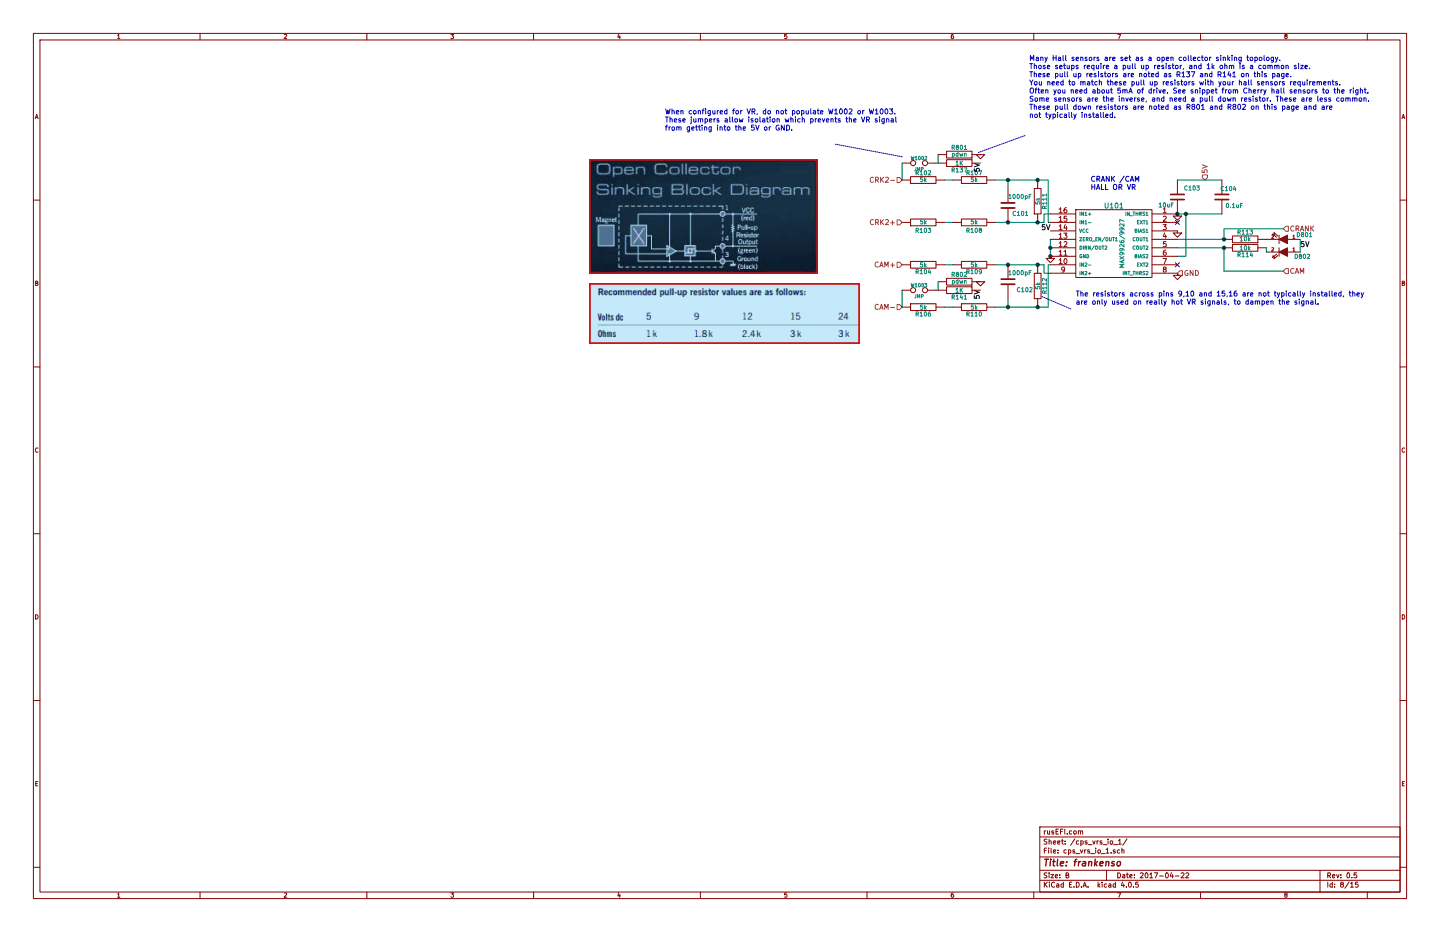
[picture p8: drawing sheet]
EESchema Schematic File Version 2
LIBS:KICAD_Older_Version
LIBS:power
LIBS:device
LIBS:transistors
LIBS:conn
LIBS:linear
LIBS:regul
LIBS:74xx
LIBS:cmos4000
LIBS:adc-dac
LIBS:memory
LIBS:xilinx
LIBS:microcontrollers
LIBS:dsp
LIBS:microchip
LIBS:analog_switches
LIBS:motorola
LIBS:texas
LIBS:intel
LIBS:audio
LIBS:interface
LIBS:digital-audio
LIBS:philips
LIBS:display
LIBS:cypress
LIBS:siliconi
LIBS:opto
LIBS:atmel
LIBS:contrib
LIBS:valves
LIBS:176122-6
LIBS:art-electro-conn
LIBS:art-electro-conn_2
LIBS:art-electro-ic
LIBS:art-electro-max
LIBS:art-electro-power
LIBS:LMV324IDR
LIBS:logo
LIBS:logo_flipped
LIBS:MAX9926-9927
LIBS:max9939
LIBS:max31855
LIBS:stm32
LIBS:tc4427
LIBS:lm2596
LIBS:mos_p_numbered-pins
LIBS:rn-41
LIBS:skqucaa010_joystick
LIBS:itead_hc-0X_bluetooth
LIBS:joystick_SKRHAAE010
LIBS:STM32F407IGT6
LIBS:slc_oem
LIBS:mos_n_numbered-pins
LIBS:crystal(mc306)
LIBS:pololu_a4988
LIBS:Pololu_DRV8880
LIBS:frankenso-cache
EELAYER 25 0
EELAYER END
$Descr B 17000 11000
encoding utf-8
Sheet 8 15
Title "frankenso"
Date "2017-04-22"
Rev "0.5"
Comp "rusEFI.com"
Comment1 ""
Comment2 ""
Comment3 ""
Comment4 ""
$EndDescr
Connection ~ 14450 2925
Connection ~ 14450 2825
Wire Wire Line
	14450 2925 14450 3200
Wire Wire Line
	15150 2700 14450 2700
Wire Wire Line
	14450 2700 14450 2825
Wire Wire Line
	13900 2125 14425 2125
Wire Wire Line
	13900 2525 14425 2525
Connection ~ 11900 3125
Wire Wire Line
	14450 2925 13900 2925
Connection ~ 12250 3125
Connection ~ 12250 2625
Connection ~ 11900 3625
Wire Wire Line
	11900 3625 11900 3525
Connection ~ 12250 2125
Wire Wire Line
	11250 3625 11150 3625
Wire Wire Line
	11250 2625 11150 2625
Connection ~ 13900 2525
Wire Wire Line
	13900 3225 13900 3250
Connection ~ 12400 3025
Connection ~ 12400 2925
Wire Wire Line
	12400 2825 12400 3050
Connection ~ 11900 2625
Wire Wire Line
	14450 2825 13900 2825
Wire Wire Line
	13900 2725 13900 2750
Wire Wire Line
	11250 2125 11150 2125
Wire Wire Line
	11250 3125 11150 3125
Wire Wire Line
	11900 2125 11900 2225
Connection ~ 11900 2125
Connection ~ 12250 3625
Wire Wire Line
	13900 2525 13900 2550
Wire Wire Line
	14450 3200 15150 3200
$Comp
L C C104
U 1 1
P 14425 2325
F 0 "C104" H 14250 2425 50  0000 L CNN
F 1 "0.1uF" H 14175 2225 50  0000 L CNN
F 2 "SM0805" V 780 3300 60  0001 C CNN
F 3 "" H 14425 2325 60  0001 C CNN
F 4 "AVX,08055C104KAT2A" V 780 3300 60  0001 C CNN "MFG,MFG#"
F 5 "DIGI,478-1395-1-ND" V 780 3300 60  0001 C CNN "VEND1,VEND1#"
	1    14425 2325
	-1   0    0    -1  
$EndComp
Text Label 15350 2925 0    60   ~ 0
5V
Text Label 12400 2725 2    60   ~ 0
5V
Text Notes 12700 3700 0    60   ~ 0
The resistors across pins 9,10 and 15,16 are not typically installed, they \nare only used on really hot VR signals, to dampen the signal.\n\n
NoConn ~ 13900 3125
NoConn ~ 13900 2625
$Comp
L R R107
U 1 1
P 11500 2125
F 0 "R107" V 11580 2125 50  0000 C CNN
F 1 "5k" V 11500 2125 50  0000 C CNN
F 2 "SM0805" V 530 3600 60  0001 C CNN
F 3 "" H 11500 2125 60  0001 C CNN
F 4 "STACKPOLE,RNCP0805FTD4K99" V 530 3600 60  0001 C CNN "MFG,MFG#"
F 5 "DIGI,RNCP0805FTD4K99CT-ND" V 530 3600 60  0001 C CNN "VEND1,VEND1#"
	1    11500 2125
	0    -1   -1   0   
$EndComp
$Comp
L R R102
U 1 1
P 10900 2125
F 0 "R102" V 10980 2125 50  0000 C CNN
F 1 "5k" V 10900 2125 50  0000 C CNN
F 2 "SM0805" V 530 3600 60  0001 C CNN
F 3 "" H 10900 2125 60  0001 C CNN
F 4 "STACKPOLE,RNCP0805FTD4K99" V 530 3600 60  0001 C CNN "MFG,MFG#"
F 5 "DIGI,RNCP0805FTD4K99CT-ND" V 530 3600 60  0001 C CNN "VEND1,VEND1#"
	1    10900 2125
	0    -1   -1   0   
$EndComp
$Comp
L R R103
U 1 1
P 10900 2625
F 0 "R103" V 10800 2625 50  0000 C CNN
F 1 "5k" V 10900 2625 50  0000 C CNN
F 2 "SM0805" V 530 3600 60  0001 C CNN
F 3 "" H 10900 2625 60  0001 C CNN
F 4 "STACKPOLE,RNCP0805FTD4K99" V 530 3600 60  0001 C CNN "MFG,MFG#"
F 5 "DIGI,RNCP0805FTD4K99CT-ND" V 530 3600 60  0001 C CNN "VEND1,VEND1#"
	1    10900 2625
	0    -1   -1   0   
$EndComp
$Comp
L R R108
U 1 1
P 11500 2625
F 0 "R108" V 11400 2625 50  0000 C CNN
F 1 "5k" V 11500 2625 50  0000 C CNN
F 2 "SM0805" V 530 3600 60  0001 C CNN
F 3 "" H 11500 2625 60  0001 C CNN
F 4 "STACKPOLE,RNCP0805FTD4K99" V 530 3600 60  0001 C CNN "MFG,MFG#"
F 5 "DIGI,RNCP0805FTD4K99CT-ND" V 530 3600 60  0001 C CNN "VEND1,VEND1#"
	1    11500 2625
	0    -1   -1   0   
$EndComp
$Comp
L R R106
U 1 1
P 10900 3625
F 0 "R106" V 10980 3625 50  0000 C CNN
F 1 "5k" V 10900 3625 50  0000 C CNN
F 2 "SM0805" V 530 3600 60  0001 C CNN
F 3 "" H 10900 3625 60  0001 C CNN
F 4 "STACKPOLE,RNCP0805FTD4K99" V 530 3600 60  0001 C CNN "MFG,MFG#"
F 5 "DIGI,RNCP0805FTD4K99CT-ND" V 530 3600 60  0001 C CNN "VEND1,VEND1#"
	1    10900 3625
	0    -1   1    0   
$EndComp
$Comp
L R R104
U 1 1
P 10900 3125
F 0 "R104" V 10980 3125 50  0000 C CNN
F 1 "5k" V 10900 3125 50  0000 C CNN
F 2 "SM0805" V 530 3600 60  0001 C CNN
F 3 "" H 10900 3125 60  0001 C CNN
F 4 "STACKPOLE,RNCP0805FTD4K99" V 530 3600 60  0001 C CNN "MFG,MFG#"
F 5 "DIGI,RNCP0805FTD4K99CT-ND" V 530 3600 60  0001 C CNN "VEND1,VEND1#"
	1    10900 3125
	0    -1   1    0   
$EndComp
$Comp
L R R109
U 1 1
P 11500 3125
F 0 "R109" V 11580 3125 50  0000 C CNN
F 1 "5k" V 11500 3125 50  0000 C CNN
F 2 "SM0805" V 530 3600 60  0001 C CNN
F 3 "" H 11500 3125 60  0001 C CNN
F 4 "STACKPOLE,RNCP0805FTD4K99" V 530 3600 60  0001 C CNN "MFG,MFG#"
F 5 "DIGI,RNCP0805FTD4K99CT-ND" V 530 3600 60  0001 C CNN "VEND1,VEND1#"
	1    11500 3125
	0    -1   1    0   
$EndComp
$Comp
L R R110
U 1 1
P 11500 3625
F 0 "R110" V 11580 3625 50  0000 C CNN
F 1 "5k" V 11500 3625 50  0000 C CNN
F 2 "SM0805" V 530 3600 60  0001 C CNN
F 3 "" H 11500 3625 60  0001 C CNN
F 4 "STACKPOLE,RNCP0805FTD4K99" V 530 3600 60  0001 C CNN "MFG,MFG#"
F 5 "DIGI,RNCP0805FTD4K99CT-ND" V 530 3600 60  0001 C CNN "VEND1,VEND1#"
	1    11500 3625
	0    -1   1    0   
$EndComp
$Comp
L R R111
U 1 1
P 12250 2375
F 0 "R111" V 12330 2375 50  0000 C CNN
F 1 "5k" V 12250 2375 50  0000 C CNN
F 2 "SM0805" V 530 3600 60  0001 C CNN
F 3 "" H 12250 2375 60  0001 C CNN
F 4 "STACKPOLE,RNCP0805FTD4K99" V 530 3600 60  0001 C CNN "MFG,MFG#"
F 5 "DIGI,RNCP0805FTD4K99CT-ND" V 530 3600 60  0001 C CNN "VEND1,VEND1#"
	1    12250 2375
	1    0    0    1   
$EndComp
$Comp
L R R112
U 1 1
P 12250 3375
F 0 "R112" V 12330 3375 50  0000 C CNN
F 1 "5k" V 12250 3375 50  0000 C CNN
F 2 "SM0805" V 530 3600 60  0001 C CNN
F 3 "" H 12250 3375 60  0001 C CNN
F 4 "STACKPOLE,RNCP0805FTD4K99" V 530 3600 60  0001 C CNN "MFG,MFG#"
F 5 "DIGI,RNCP0805FTD4K99CT-ND" V 530 3600 60  0001 C CNN "VEND1,VEND1#"
	1    12250 3375
	1    0    0    1   
$EndComp
Text Notes 12875 2250 0    60   ~ 0
CRANK /CAM \nHALL OR VR
$Comp
L GND #PWR0109
U 1 1
P 13900 2550
F 0 "#PWR0109" H 13900 2550 30  0001 C CNN
F 1 "GND" H 13900 2480 30  0001 C CNN
F 2 "" H 13900 2550 60  0001 C CNN
F 3 "" H 13900 2550 60  0001 C CNN
	1    13900 2550
	-1   0    0    -1  
$EndComp
$Comp
L GND #PWR0110
U 1 1
P 13900 3250
F 0 "#PWR0110" H 13900 3250 30  0001 C CNN
F 1 "GND" H 13900 3180 30  0001 C CNN
F 2 "" H 13900 3250 60  0001 C CNN
F 3 "" H 13900 3250 60  0001 C CNN
	1    13900 3250
	-1   0    0    -1  
$EndComp
$Comp
L GND #PWR0111
U 1 1
P 13900 2750
F 0 "#PWR0111" H 13900 2750 30  0001 C CNN
F 1 "GND" H 13900 2680 30  0001 C CNN
F 2 "" H 13900 2750 60  0001 C CNN
F 3 "" H 13900 2750 60  0001 C CNN
	1    13900 2750
	-1   0    0    -1  
$EndComp
$Comp
L MAX9926/9927 U101
U 1 1
P 13150 2875
F 0 "U101" H 13150 3325 60  0000 C CNN
F 1 "MAX9926/9927" V 13050 2875 50  0000 C CNN
F 2 "maxim-10-QSOP16" H 13150 2875 60  0001 C CNN
F 3 "" H 13150 2875 60  0001 C CNN
F 4 "maxim,MAX9926UAEE+" V 16380 4425 60  0001 C CNN "MFG,MFG#"
F 5 "DIGI,MAX9926UAEE+-ND" V 16380 4425 60  0001 C CNN "VEND1,VEND1#"
F 6 "mouser,700-MAX9926UAEE" V 16380 4425 60  0001 C CNN "VEND2,VEND2#"
F 7 "--" V 16380 4425 60  0001 C CNN "Field6"
F 8 "-" V 16380 4425 60  0001 C CNN "Field7"
F 9 "other,more,stuff" V 16380 4425 60  0001 C CNN "Field8"
	1    13150 2875
	-1   0    0    -1  
$EndComp
$Comp
L R R114
U 1 1
P 14700 2925
F 0 "R114" V 14780 2925 50  0000 C CNN
F 1 "10k" V 14700 2925 50  0000 C CNN
F 2 "SM0805" V 780 3300 60  0001 C CNN
F 3 "" H 14700 2925 60  0001 C CNN
F 4 "BOURNS,CR0805-FX-1002ELF" V 780 3300 60  0001 C CNN "MFG,MFG#"
F 5 "DIGI,CR0805-FX-1002ELFCT-ND" V 780 3300 60  0001 C CNN "VEND1,VEND1#"
	1    14700 2925
	0    -1   1    0   
$EndComp
$Comp
L C C102
U 1 1
P 11900 3325
F 0 "C102" H 12000 3425 50  0000 L CNN
F 1 "1000pF" H 11900 3225 50  0000 L CNN
F 2 "SM0805" V 530 3600 60  0001 C CNN
F 3 "" H 11900 3325 60  0001 C CNN
F 4 "AVX,08052C102KAT2A " V 530 3600 60  0001 C CNN "MFG,MFG#"
F 5 "DIGI,478-1339-1-ND" V 530 3600 60  0001 C CNN "VEND1,VEND1#"
	1    11900 3325
	1    0    0    1   
$EndComp
$Comp
L C C103
U 1 1
P 13900 2325
F 0 "C103" H 13975 2225 50  0000 L CNN
F 1 "10uF" H 13675 2425 50  0000 L CNN
F 2 "SM0805" V 12255 4125 60  0001 C CNN
F 3 "" H 13900 2325 60  0001 C CNN
F 4 "Murata,GRM21BR71A106KE51L" V 12255 4125 60  0001 C CNN "MFG,MFG#"
F 5 "DIGI,490-3905-1-ND" V 12255 4125 60  0001 C CNN "VEND1,VEND1#"
F 6 "10V" V 12255 4125 60  0001 C CNN "V"
F 7 "10%" V 12255 4125 60  0001 C CNN "tolerance"
F 8 "multi layer ceramic" V 12255 4125 60  0001 C CNN "construct"
F 9 "other,more,stuff" V 12255 4125 60  0001 C CNN "misc"
	1    13900 2325
	1    0    0    1   
$EndComp
$Comp
L GND #PWR0112
U 1 1
P 12400 3050
F 0 "#PWR0112" H 12400 3050 30  0001 C CNN
F 1 "GND" H 12400 2980 30  0001 C CNN
F 2 "" H 12400 3050 60  0001 C CNN
F 3 "" H 12400 3050 60  0001 C CNN
	1    12400 3050
	-1   0    0    -1  
$EndComp
$Comp
L C C101
U 1 1
P 11900 2425
F 0 "C101" H 11950 2525 50  0000 L CNN
F 1 "1000pF" H 11900 2325 50  0000 L CNN
F 2 "SM0805" V 530 3600 60  0001 C CNN
F 3 "" H 11900 2425 60  0001 C CNN
F 4 "AVX,08052C102KAT2A " V 530 3600 60  0001 C CNN "MFG,MFG#"
F 5 "DIGI,478-1339-1-ND" V 530 3600 60  0001 C CNN "VEND1,VEND1#"
	1    11900 2425
	1    0    0    1   
$EndComp
$Comp
L R R113
U 1 1
P 14700 2825
F 0 "R113" V 14780 2825 50  0000 C CNN
F 1 "10k" V 14700 2825 50  0000 C CNN
F 2 "SM0805" V 780 3300 60  0001 C CNN
F 3 "" H 14700 2825 60  0001 C CNN
F 4 "BOURNS,CR0805-FX-1002ELF" V 780 3300 60  0001 C CNN "MFG,MFG#"
F 5 "DIGI,CR0805-FX-1002ELFCT-ND" V 780 3300 60  0001 C CNN "VEND1,VEND1#"
	1    14700 2825
	0    1    -1   0   
$EndComp
Wire Wire Line
	13900 3025 14000 3025
Wire Wire Line
	14000 3025 14000 2525
Connection ~ 14000 2525
Text HLabel 10650 3125 0    60   Input ~ 0
CAM+
Text HLabel 10650 3625 0    60   Input ~ 0
CAM-
Text HLabel 10650 2125 0    60   Input ~ 0
CRK2-
Text HLabel 10650 2625 0    60   Input ~ 0
CRK2+
Text HLabel 13900 3225 2    60   Input ~ 0
GND
Text HLabel 14225 2125 1    60   Input ~ 0
5V
Text HLabel 15150 2700 2    60   Input ~ 0
CRANK
Text HLabel 15150 3200 2    60   Input ~ 0
CAM
Connection ~ -4675 3450
Wire Wire Line
	11050 3425 11075 3425
Wire Wire Line
	11075 1925 11050 1925
Wire Wire Line
	10650 3625 10650 3425
Text Label 11575 1925 3    60   ~ 0
5V
Text Label 11575 3425 3    60   ~ 0
5V
$Comp
L TEST W1003
U 1 1
P 10850 3425
F 0 "W1003" H 10850 3485 40  0000 C CNN
F 1 "JMP" H 10850 3355 40  0000 C CNN
F 2 "SIL-2" H 10850 3425 60  0001 C CNN
F 3 "" H 10850 3425 60  0001 C CNN
F 4 "DNP,DNP" H 10850 3425 60  0001 C CNN "MFG,MFG#"
F 5 "DNP,DNP" H 10850 3425 60  0001 C CNN "VEND1,VEND1#"
	1    10850 3425
	1    0    0    -1  
$EndComp
$Comp
L TEST W1002
U 1 1
P 10850 1925
F 0 "W1002" H 10850 1985 40  0000 C CNN
F 1 "JMP" H 10850 1855 40  0000 C CNN
F 2 "SIL-2" H 10850 1925 60  0001 C CNN
F 3 "" H 10850 1925 60  0001 C CNN
F 4 "DNP,DNP" H 10850 1925 60  0001 C CNN "MFG,MFG#"
F 5 "DNP,DNP" H 10850 1925 60  0001 C CNN "VEND1,VEND1#"
	1    10850 1925
	1    0    0    -1  
$EndComp
$Comp
L R R137
U 1 1
P 11325 1925
F 0 "R137" V 11405 1925 50  0000 C CNN
F 1 "1K" V 11325 1925 50  0000 C CNN
F 2 "SM0805" V 780 3300 60  0001 C CNN
F 3 "" H 11325 1925 60  0001 C CNN
F 4 "Panasonic,ERA-6AEB102V" V 780 3300 60  0001 C CNN "MFG,MFG#"
F 5 "DIGI,P1.0KDACT-ND" V 780 3300 60  0001 C CNN "VEND1,VEND1#"
	1    11325 1925
	0    1    1    0   
$EndComp
$Comp
L R R141
U 1 1
P 11325 3425
F 0 "R141" V 11405 3425 50  0000 C CNN
F 1 "1K" V 11325 3425 50  0000 C CNN
F 2 "SM0805" V 780 3300 60  0001 C CNN
F 3 "" H 11325 3425 60  0001 C CNN
F 4 "Panasonic,ERA-6AEB102V" V 780 3300 60  0001 C CNN "MFG,MFG#"
F 5 "DIGI,P1.0KDACT-ND" V 780 3300 60  0001 C CNN "VEND1,VEND1#"
	1    11325 3425
	0    1    1    0   
$EndComp
Wire Wire Line
	10650 2125 10650 1925
$Comp
L R R801
U 1 1
P 11325 1825
F 0 "R801" V 11405 1825 50  0000 C CNN
F 1 "pdwn" V 11325 1825 50  0000 C CNN
F 2 "SM0805" V 780 3200 60  0001 C CNN
F 3 "" H 11325 1825 60  0001 C CNN
F 4 "DNP,DNP" V 780 3200 60  0001 C CNN "MFG,MFG#"
F 5 "DNP,DNP" V 780 3200 60  0001 C CNN "VEND1,VEND1#"
	1    11325 1825
	0    1    -1   0   
$EndComp
$Comp
L GND #PWR0113
U 1 1
P 11575 1825
F 0 "#PWR0113" H 11575 1825 30  0001 C CNN
F 1 "GND" H 11575 1755 30  0001 C CNN
F 2 "" H 11575 1825 60  0001 C CNN
F 3 "" H 11575 1825 60  0001 C CNN
	1    11575 1825
	-1   0    0    -1  
$EndComp
$Comp
L R R802
U 1 1
P 11325 3325
F 0 "R802" V 11405 3325 50  0000 C CNN
F 1 "pdwn" V 11325 3325 50  0000 C CNN
F 2 "SM0805" V 780 4700 60  0001 C CNN
F 3 "" H 11325 3325 60  0001 C CNN
F 4 "DNP,DNP" V 780 4700 60  0001 C CNN "MFG,MFG#"
F 5 "DNP,DNP" V 780 4700 60  0001 C CNN "VEND1,VEND1#"
	1    11325 3325
	0    1    -1   0   
$EndComp
$Comp
L GND #PWR0114
U 1 1
P 11575 3325
F 0 "#PWR0114" H 11575 3325 30  0001 C CNN
F 1 "GND" H 11575 3255 30  0001 C CNN
F 2 "" H 11575 3325 60  0001 C CNN
F 3 "" H 11575 3325 60  0001 C CNN
	1    11575 3325
	-1   0    0    -1  
$EndComp
Wire Wire Line
	11075 3425 11075 3325
Wire Wire Line
	11075 1825 11075 1925
Wire Wire Line
	11750 2625 12325 2625
Wire Wire Line
	12400 2525 12325 2525
Wire Wire Line
	12325 2525 12325 2625
Wire Wire Line
	12400 2625 12375 2625
Wire Wire Line
	12375 2625 12375 2125
Wire Wire Line
	12375 2125 11750 2125
Wire Wire Line
	11750 3625 12375 3625
Wire Wire Line
	11750 3125 12325 3125
Wire Wire Line
	12400 3125 12375 3125
Wire Wire Line
	12375 3125 12375 3625
Wire Wire Line
	12400 3225 12325 3225
Wire Wire Line
	12325 3225 12325 3125
$Comp
L LED D801
U 1 1
P 15150 2825
F 0 "D801" H 14900 2775 50  0000 C CNN
F 1 "LED-red" H 15150 2725 50  0001 C CNN
F 2 "LED-0805_A" H 15150 2825 60  0001 C CNN
F 3 "~" H 15150 2825 60  0001 C CNN
F 4 "lite-on,LTST-C171KRKT" H 15150 2825 60  0001 C CNN "MFG,MFG#"
F 5 "DIGI,160-1427-1-ND" H 15150 2825 60  0001 C CNN "VEND1,VEND1#"
	1    15150 2825
	-1   0    0    1   
$EndComp
$Comp
L LED D802
U 1 1
P 15150 2975
F 0 "D802" H 14925 2925 50  0000 C CNN
F 1 "LED-red" H 15150 2875 50  0001 C CNN
F 2 "LED-0805_A" H 15150 2975 60  0001 C CNN
F 3 "~" H 15150 2975 60  0001 C CNN
F 4 "lite-on,LTST-C171KRKT" H 15150 2975 60  0001 C CNN "MFG,MFG#"
F 5 "DIGI,160-1427-1-ND" H 15150 2975 60  0001 C CNN "VEND1,VEND1#"
	1    15150 2975
	-1   0    0    -1  
$EndComp
Wire Wire Line
	14950 2925 14950 2975
Wire Wire Line
	15350 2975 15350 2825
Text Notes 7850 1550 0    60   ~ 0
When configured for VR, do not populate W1002 or W1003. \nThese jumpers allow isolation which prevents the VR signal\nfrom getting into the 5V or GND.
Wire Notes Line
	10650 1850 9850 1700
Text Notes 12150 1400 0    60   ~ 0
Many Hall sensors are set as a open collector sinking topology. \nThose setups require a pull up resistor, and 1k ohm is a common size. \nThese pull up resistors are noted as R137 and R141 on this page.\nYou need to match these pull up resistors with your hall sensors requirements.\nOften you need about 5mA of drive. See snippet from Cherry hall sensors to the right.\nSome sensors are the inverse, and need a pull down resistor. These are less common.\nThese pull down resistors are noted as R801 and R802 on this page and are \nnot typically installed.\n
Wire Notes Line
	11550 1800 12100 1600
Wire Notes Line
	12300 3500 12650 3650
$EndSCHEMATC
